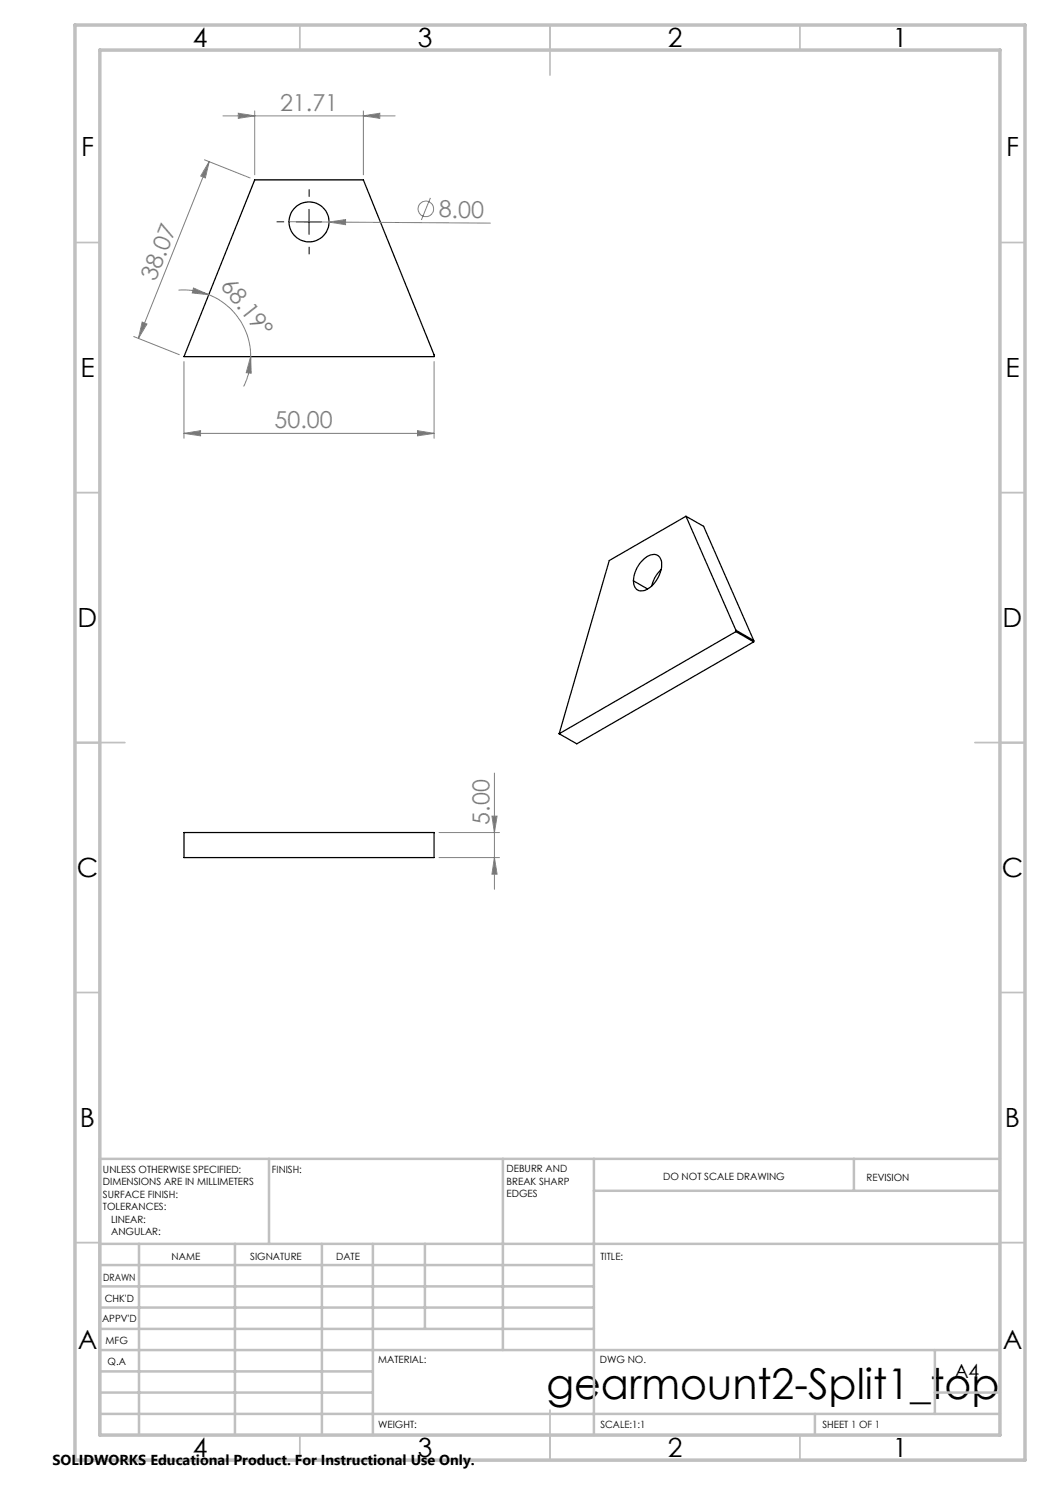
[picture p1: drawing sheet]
<svg xmlns="http://www.w3.org/2000/svg" width="210mm" height="297mm" viewBox="0 0 210 297" stroke-linecap="round" stroke-linejoin="round" font-family="sans-serif">
<g fill="none" stroke="#000" stroke-width=".25">
<path d="M50.9 36h21.8l14.1 35v.3h-50zM126.7 116.2l2.8 1.6M128.6 112a2.38 2.38 0 0 1 3.1-.8 3.5 3.5 0 0 1 0 4.1 4.3 4.3 0 0 1-3.6 2.9 2.04 2.04 0 0 1-1.3-2.7 6.2 6.2 0 0 1 1.8-3.5zM132.2 113.9a6.4 6.4 0 0 0-1.8 3.3M137.2 103.3l-15.4 8.8-10 34.7M137.2 103.3l10 22.7M137.2 103.3l3.5 2 10 22.8M147.2 126.3l-35.4 20.5M147.2 126.3l3.5 2.1M147.2 126v.3M147.2 126l3.5 2.1M150.7 128.4l-35.3 20.4-3.6-2"/>
<path d="M150.7 128.1v.3M36.8 166.5h50v5h-50z"/>
<circle cx="61.8" cy="44.4" r="4"/>
</g>
<g fill="none" stroke="#808080" stroke-width=".2">
<path d="M40.9 32l9.1 3.6M41.8 32.3l-.7 3.3-1-.4zM41.8 32.3l-14.1 35.4M44.6 23.2h34.4M47.7 22.6l3.2 .6-3.2 .5zM50.9 22.2v12.8M72.7 23.2l3.3-.6v1.1zM72.7 22.2v12.8M86.1 39.6l-1.8 4.4M35.7 58h.5a13.6 13.6 0 0 1 5.6 .9M38.7 57.6l3.1 1.3-3.3-.3zM41.8 58.9a13.4 13.4 0 0 1 8.3 12.4"/>
<path d="M57.8 44.3l8 .1M65.8 44.4l3.3-.5v1zM65.8 44.4l32.3 .2M26.7 67.3l9.2 3.6M28.4 64.4l1 .4-1.7 2.9zM36.8 72.3v15.4M50.1 71.3l.1 3.3-1-.1zM50.1 71.3a13.1 13.1 0 0 1-1.4 6M86.8 72.3v15.4M36.8 86.7l3.3-.6v1.1zM36.8 86.7h50M83.5 86.1l3.3 .6-3.3 .5z"/>
<path d="M98.9 154.6v23.3M87.8 171.5h12.1M87.8 166.5h12.1M98.4 163.2h1l-.5 3.3zM98.9 171.5l.5 3.3h-1z"/>
<circle cx="85.2" cy="41.8" r="1.56"/>
</g>
<path d="M61.8 39.4v-1.5M56.8 44.4h-1.5M61.8 49.4v1.5M66.8 44.4h1.5" fill="none" stroke="#000" stroke-width=".2" stroke-dasharray="15.2 1.3 1.3 1.3" stroke-linecap="butt"/>
<path d="M59.3 44.4h5M61.8 41.9v5" fill="none" stroke="#000" stroke-width=".2"/>
<g fill="none" stroke="#c0c0c0" stroke-width=".35">
<path d="M60 5v5M110 5v10M160 5v5M15 48.5h5M200 48.5h5M15 98.5h5M200 98.5h5M15 148.5h10M195 148.5h10M15 198.5h5M200 198.5h5M15 248.5h5"/>
<path d="M200 248.5h5M60 287v5M110 282v10M160 287v5"/>
</g>
<g fill="none" stroke="#c0c0c0" stroke-width=".5">
<path d="M53.8 231.8v17M100.6 231.8v38.2M118.8 231.8v55.2M118.8 238.2h81.2M170.8 231.8v6.4M200 231.8h-180v55.2M20 248.8h180M20 257.3h98.8M20 253h98.8M27.8 248.8v38.2M47 248.8v38.2M64.4 248.8v38.2"/>
<path d="M74.6 248.8v38.2M85 248.8v17M20 265.8h98.8M20 261.5h98.8M20 278.5h54.6M20 274.3h54.6M20 270h180M187 278.5h13M187 270v12.8M20 282.8h180M163 282.8v4.2"/>
</g>
<path d="M15 5h190v287h-190zM20 10h180v277h-180z" fill="none" stroke="#c0c0c0" stroke-width=".7"/>
<g fill="#808080">
<path d="M65.8 44.4l3.3-.5v1z"/>
<path d="M50.1 71.3l.1 3.3-1-.1zM38.7 57.6l3.1 1.3-3.3-.3z"/>
<path d="M83.5 86.1l3.3 .6-3.3 .5zM36.8 86.7l3.3-.6v1.1zM72.7 23.2l3.3-.6v1.1zM47.7 22.6l3.2 .6-3.2 .5z"/>
<path d="M41.8 32.3l-.7 3.3-1-.4zM28.4 64.4l1 .4-1.7 2.9z"/>
<path d="M98.9 171.5l.5 3.3h-1zM98.4 163.2h1l-.5 3.3z"/>
</g>
<text font-size="8.5" x="109.3" y="279.7">gearmount2-Split1_top</text>
<g font-size="5.3">
<text x="38.5" y="9.5">4</text>
<text x="83.5" y="9.5">3</text>
<text x="133.5" y="9.5">2</text>
<text x="178.5" y="9.5">1</text>
<text x="16.2" y="31.2">F</text>
<text x="201.2" y="31.2">F</text>
<text x="16.1" y="75.5">E</text>
<text x="201.1" y="75.5">E</text>
<text x="15.5" y="125.5">D</text>
<text x="200.5" y="125.5">D</text>
<text x="15.4" y="175.5">C</text>
<text x="200.4" y="175.5">C</text>
<text x="16" y="225.5">B</text>
<text x="201" y="225.5">B</text>
<text x="15.5" y="269.7">A</text>
<text x="200.5" y="269.7">A</text>
<text x="38.5" y="291.5">4</text>
<text x="83.5" y="291.5">3</text>
<text x="133.5" y="291.5">2</text>
<text x="178.5" y="291.5">1</text>
</g>
<g font-size="4.7" fill="#808080">
<text x="56" y="22.1">21.71</text>
<text x="87.7" y="43.5">8.00</text>
<text x="31.1" y="56.5" transform="rotate(-68 31.1 56.5)">38.07</text>
<text x="43.9" y="57.1" transform="rotate(52 43.9 57.1)">68.19°</text>
<text x="54.9" y="85.6">50.00</text>
<text x="97.9" y="165" transform="rotate(-90 97.9 165)">5.00</text>
</g>
<text font-size="3.9" x="190.9" y="275.5">A4</text>
<text font-size="2.9" x="10.5" y="292.9">SOLIDWORKS Educational Product. For Instructional Use Only.</text>
<g font-size="2">
<text x="20.6" y="234.6">UNLESS OTHERWISE SPECIFIED:</text>
<text x="20.6" y="237.1">DIMENSIONS ARE IN MILLIMETERS</text>
<text x="20.6" y="239.6">SURFACE FINISH:</text>
<text x="54.4" y="234.6">FINISH:</text>
<text x="101.3" y="234.5">DEBURR AND</text>
<text x="101.3" y="237">BREAK SHARP</text>
<text x="101.3" y="239.5">EDGES</text>
<text x="132.6" y="236">DO NOT SCALE DRAWING</text>
<text x="173.3" y="236.2">REVISION</text>
<text x="20.6" y="242.1">TOLERANCES:</text>
<text x="22.2" y="244.6">LINEAR:</text>
<text x="22.2" y="247.1">ANGULAR:</text>
<text x="34.3" y="252">NAME</text>
<text x="50" y="251.9">SIGNATURE</text>
<text x="67.2" y="251.9">DATE</text>
<text x="120.1" y="251.9">TITLE:</text>
<text x="20.6" y="256.1">DRAWN</text>
<text x="20.9" y="260.3">CHK'D</text>
<text x="20.4" y="264.4">APPV'D</text>
<text x="21.1" y="268.8">MFG</text>
<text x="21.5" y="273">Q.A</text>
<text x="75.6" y="272.5">MATERIAL:</text>
<text x="120" y="272.5">DWG NO.</text>
<text x="75.6" y="285.5">WEIGHT:</text>
<text x="120.1" y="285.6">SCALE:1:1</text>
<text x="164.5" y="285.6">SHEET 1 OF 1</text>
</g>
</svg>
